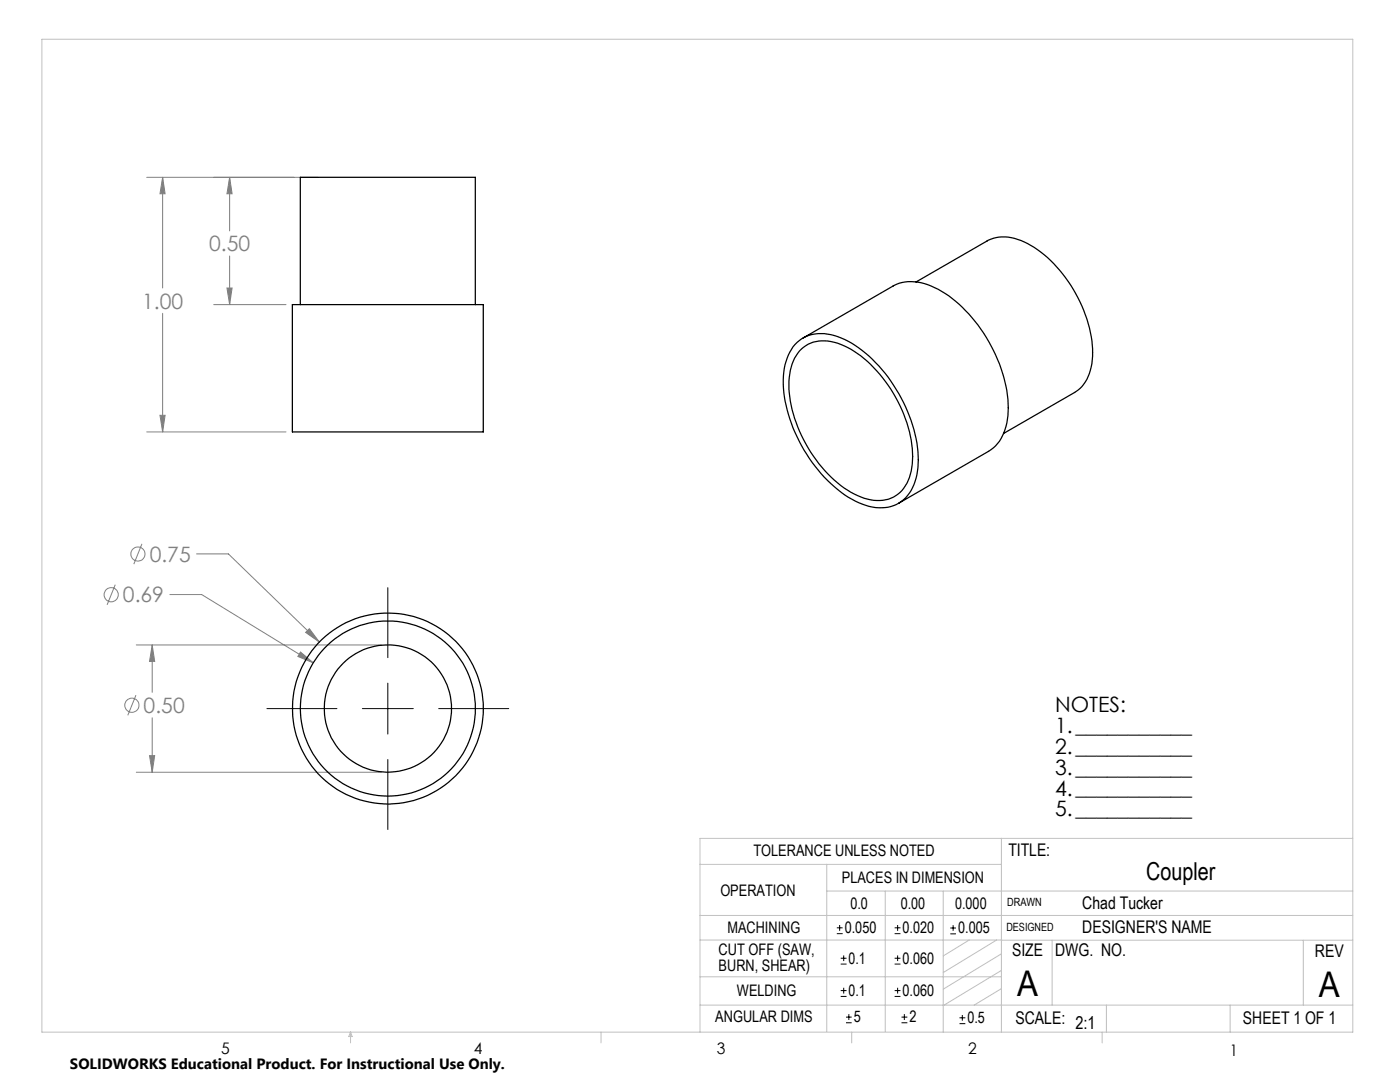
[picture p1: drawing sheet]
<svg xmlns="http://www.w3.org/2000/svg" width="279mm" height="216mm" viewBox="0 0 279 216" stroke-linecap="round" stroke-linejoin="round" font-family="sans-serif">
<g fill="none" stroke="#808080" stroke-width=".2">
<path d="M29.3 35.4h34.1M32.5 35.4l.4 3.3h-1zM32.5 35.4v22.1M45.8 35.4l.5 3.3h-1zM45.8 35.4v10.7M45.3 57.5h1l-.5 3.3zM45.8 51.1v9.7M32.5 62.5v23.7M42.7 60.8h14.4M29.3 86.2h27.8M31.9 82.9h1l-.4 3.3zM23 116.7l-1.6 4"/>
<path d="M28.3 108.5l-1.6 4.1M33.9 118.6h6.4l22.2 13.7M39.2 110.5h6.4l18.1 17.6M27.1 138.7l-1.6 4M27.2 128.7h48.9M30.4 128.7l.5 3.3h-1.1zM30.4 128.7v9.4M60 130.1l2.5 2.2-3.1-1.3zM61.7 125.4l2 2.7-2.7-1.9zM27.2 154.1h48.9M29.8 150.8h1.1l-.5 3.3zM30.4 143.2v10.9"/>
<circle cx="22.2" cy="118.7" r="1.42"/>
<circle cx="27.5" cy="110.5" r="1.41"/>
<circle cx="26.3" cy="140.7" r="1.41"/>
</g>
<g fill="none" stroke="#000" stroke-width=".2">
<path d="M77.4 117.3v13.9M77.4 136.3v10.2M53.3 141.4h13.9M72.3 141.4h10.2M77.4 151.6v13.9M87.6 141.4h13.9M167 186.3h1.2M167 185.1h1.2M167.6 184.6v1.1M167.8 198.8h1.1M167.8 197.7h1.1M167.8 192.4h1.1"/>
<path d="M167.8 191.2h1.1M168.4 190.6v1.2M168.4 197.1v1.2M178.5 198.8h1.2M178.5 197.7h1.2M178.5 192.4h1.2M178.5 191.2h1.2M178.5 186.3h1.2M178.5 185.1h1.2M179.1 184.6v1.1M179.1 190.6v1.2M179.1 197.1v1.2"/>
<path d="M189.7 185.2h1.1M189.7 186.3h1.1M190.2 184.6v1.1M168.8 204.1h1.2M168.8 203h1.2M169.4 202.4v1.1M179.9 204.1h1.2M179.9 203h1.2M180.5 202.4v1.1M191.5 204.3h1.2M191.5 203.1h1.2M192.1 202.5v1.2"/>
</g>
<g fill="none" stroke="#c0c0c0" stroke-width=".2">
<path d="M8.4 7.8h261.6v198.2h-261.6zM139.7 172.5h60.1M165 177.8h105M165 172.5v33.3M176.7 177.8v28M188.2 177.8v28.2M199.8 167.3v38.7M270 167.3h-130.3v38.7M139.7 182.7h130.3M139.7 187.6h60.2M139.7 194.9h60.1M193.4 187.6l-5.2 3.1"/>
<path d="M198.9 187.6l-10.7 6.5M199.8 187.6h70.2M199.8 197.3l-5.4 3.3M199.8 193.6l-11.6 7.1M199.8 190.3l-11.6 7.1M210 187.6v13M260.1 187.6v13M70 206v2.1M70 206l.3 .8h-.7zM119.9 206v2.1M139.7 200.6h130.3M170 206v2.1"/>
<path d="M220 206v2.1M220.8 200.6v5.4M245.5 200.6v5.4"/>
</g>
<path d="M30.4 128.7l.5 3.3h-1.1zM29.8 150.8h1.1l-.5 3.3zM60 130.1l-.6 .9 3.1 1.3zM61.7 125.4l-.7 .8 2.7 1.9zM32.5 35.4l.4 3.3h-1zM31.9 82.9h1l-.4 3.3zM45.8 35.4l.5 3.3h-1zM45.3 57.5h1l-.5 3.3z" fill="#808080"/>
<g fill="none" stroke="#000" stroke-width=".25">
<path d="M182.8 56.3l14.2-8.2a7.9 7.9 0 0 1 7.4 .2 25.9 25.9 0 0 1 12.2 14.5 18.3 18.3 0 0 1 .8 11.7 7 7 0 0 1-2.9 3.8l-14.2 8.2M58.3 60.8h38.1v25.4h-38.1zM59.9 60.8v-25.4h35v25.4M158.6 68.8a7.4 7.4 0 0 1 7.9-1.8 22.6 22.6 0 0 1 11.3 9.1 27.8 27.8 0 0 1 5.4 17.2 8.5 8.5 0 0 1-4.3 7.4 9.3 9.3 0 0 1-8.2-.7 28.5 28.5 0 0 1-12.4-14.6 22.1 22.1 0 0 1-1.6-12.6l.6-2zM159.9 69.6a7.2 7.2 0 0 1 7.9-.9 23.7 23.7 0 0 1 11.4 11.5 22.3 22.3 0 0 1 2.7 13.8 6.7 6.7 0 0 1-5.8 5.8 12.6 12.6 0 0 1-9-3.5 27.7 27.7 0 0 1-9.7-19.5 9.6 9.6 0 0 1 2.5-7.2zM160.3 67.5l17.9-10.4a8.8 8.8 0 0 1 8.3 .3 25.9 25.9 0 0 1 10.8 10.8 25.7 25.7 0 0 1 3.7 15.5 8.4 8.4 0 0 1-3.7 6.4l-18 10.3"/>
<circle cx="77.4" cy="141.4" r="19.1"/>
<circle cx="77.4" cy="141.4" r="17.5"/>
<circle cx="77.4" cy="141.4" r="12.7"/>
</g>
<g font-size="7.1">
<text x="203" y="198.7">A</text>
<text x="263.2" y="198.9">A</text>
</g>
<text font-size="4.9" x="228.8" y="175.7">Coupler</text>
<g font-size="4.2" fill="#808080">
<text x="41.7" y="50.2">0.50</text>
<text x="28.4" y="61.6">1.00</text>
<text x="29.9" y="112.1">0.75</text>
<text x="24.5" y="120.2">0.69</text>
<text x="28.7" y="142.3">0.50</text>
</g>
<g font-size="4.2">
<text x="210.6" y="142">NOTES:</text>
<text x="210.6" y="146.2">1.___________</text>
<text x="210.6" y="150.4">2.___________</text>
<text x="210.6" y="154.6">3.___________</text>
<text x="210.6" y="158.7">4.___________</text>
<text x="210.6" y="162.9">5.___________</text>
</g>
<g font-size="3.5">
<text x="201.2" y="170.7">TITLE:</text>
<text x="216" y="181.4">Chad Tucker</text>
<text x="202" y="190.8">SIZE</text>
<text x="210.6" y="190.8">DWG. NO.</text>
<text x="216" y="186.2">DESIGNER'S NAME</text>
<text x="262.4" y="190.9">REV</text>
<text x="202.7" y="204.4">SCALE:</text>
<text x="214.6" y="205.4">2:1</text>
<text x="248.1" y="204.4">SHEET 1 OF 1</text>
</g>
<g font-size="3.2">
<text x="150.4" y="170.8">TOLERANCE UNLESS NOTED</text>
<text x="143.8" y="178.9">OPERATION</text>
<text x="168" y="176.2">PLACES IN DIMENSION</text>
<text x="169.7" y="181.4">0.0</text>
<text x="179.8" y="181.4">0.00</text>
<text x="190.6" y="181.4">0.000</text>
<text x="143.4" y="190.5">CUT OFF (SAW,</text>
<text x="145.2" y="186.2">MACHINING</text>
<text x="168.6" y="186.2">0.050</text>
<text x="180.1" y="186.2">0.020</text>
<text x="191.2" y="186.2">0.005</text>
<text x="143.4" y="193.7">BURN, SHEAR)</text>
<text x="169.4" y="192.3">0.1</text>
<text x="180.1" y="192.3">0.060</text>
<text x="147.1" y="198.7">WELDING</text>
<text x="169.4" y="198.7">0.1</text>
<text x="180.1" y="198.7">0.060</text>
<text x="142.8" y="204">ANGULAR DIMS</text>
<text x="170.4" y="204">5</text>
<text x="181.5" y="204">2</text>
<text x="193.1" y="204.2">0.5</text>
<text x="44.2" y="210.4">5</text>
<text x="94.6" y="210.3">4</text>
<text x="143.1" y="210.4">3</text>
<text x="193.2" y="210.3">2</text>
<text x="245.4" y="210.6">1</text>
</g>
<text font-size="3" x="14" y="213.3">SOLIDWORKS Educational Product. For Instructional Use Only.</text>
<g font-size="2.3">
<text x="200.8" y="185.7">DESIGNED</text>
<text x="201" y="180.9">DRAWN</text>
</g>
</svg>
